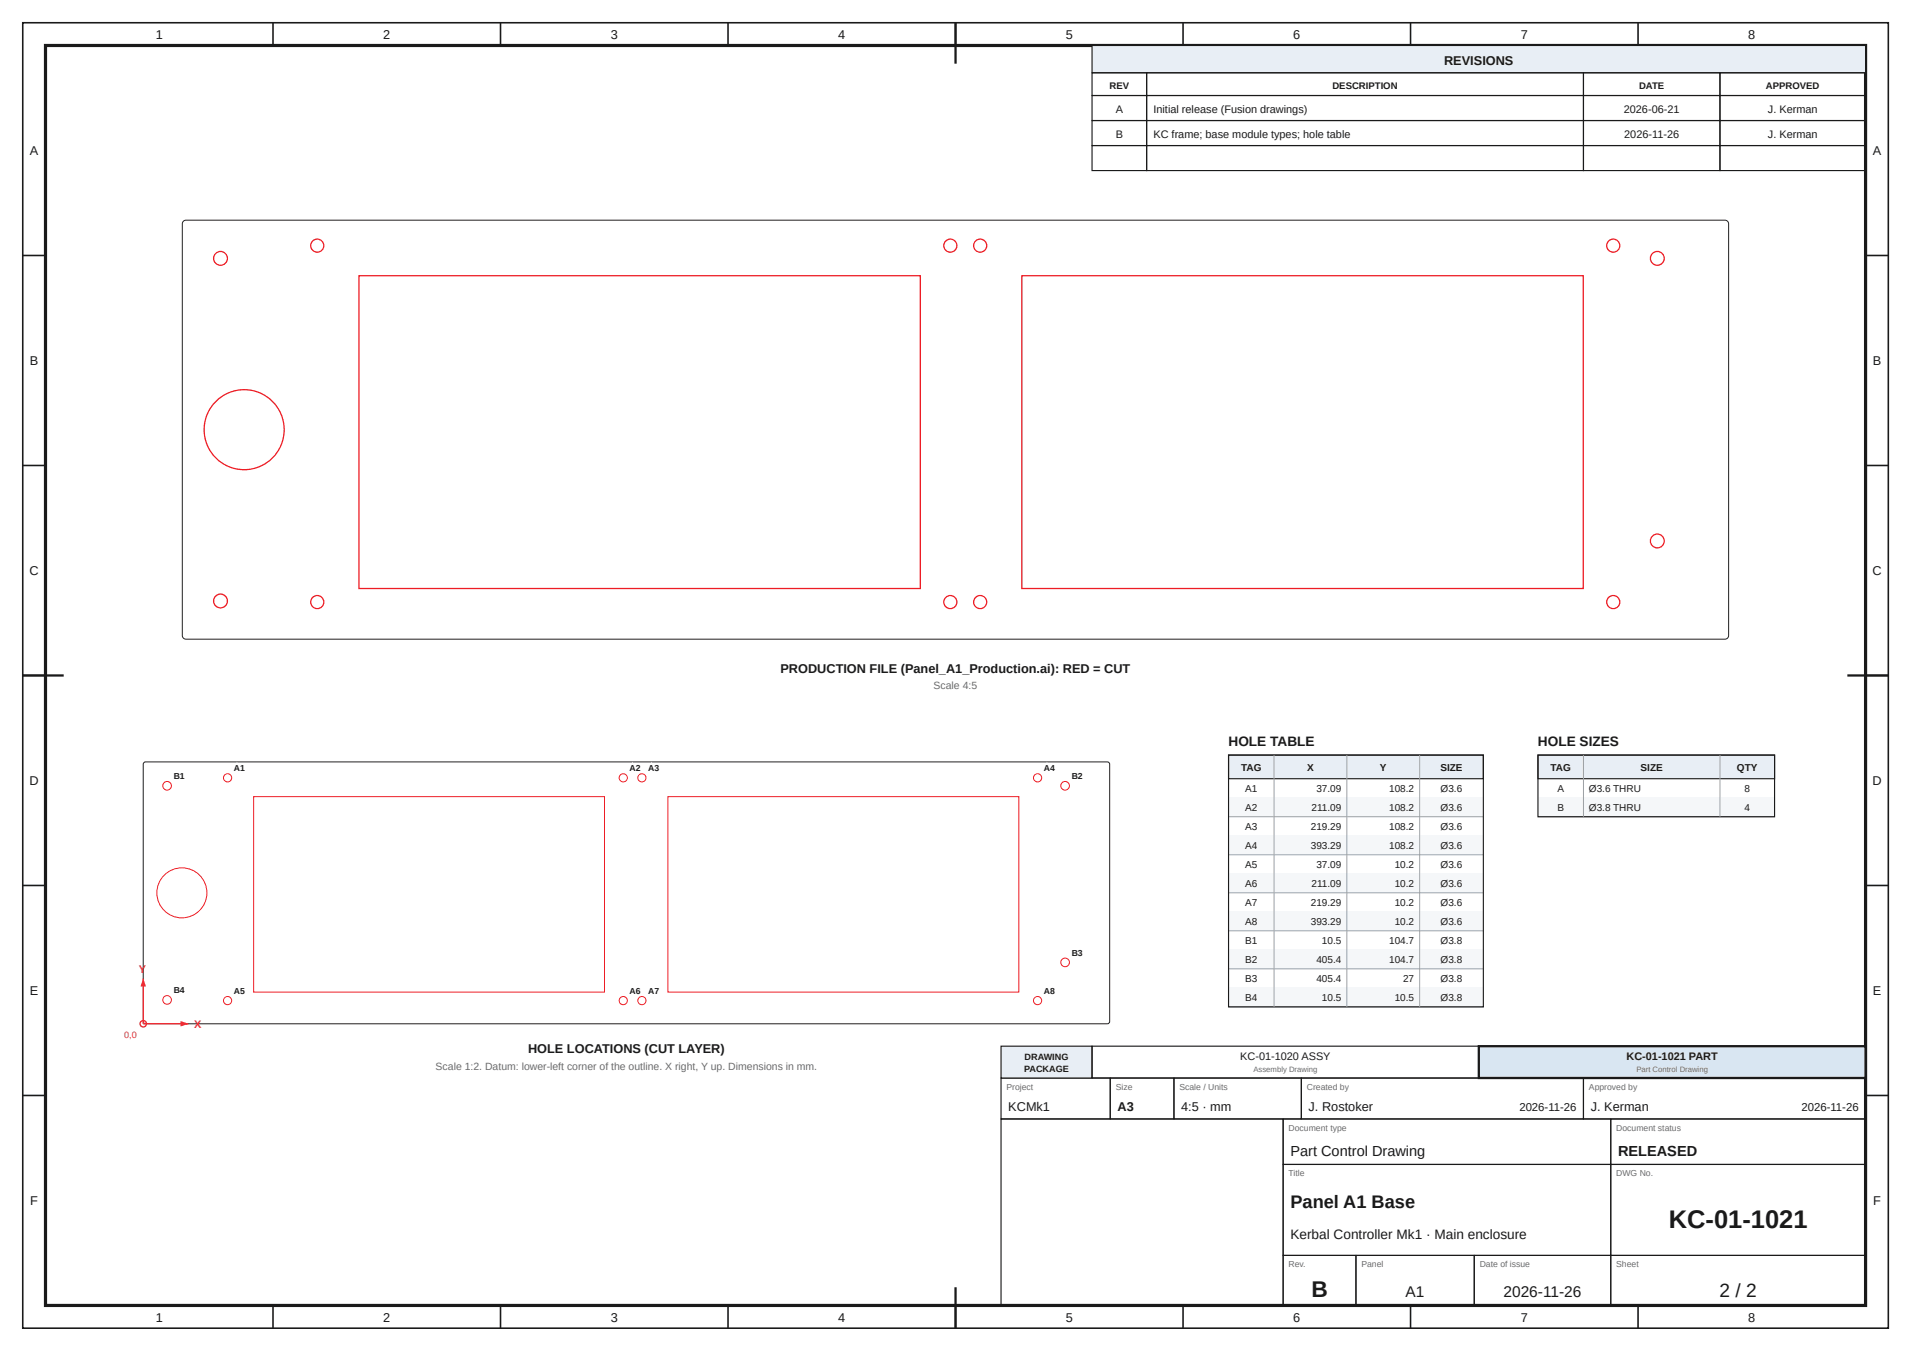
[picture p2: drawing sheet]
<svg xmlns="http://www.w3.org/2000/svg" width="420mm" height="297mm" viewBox="0 0 420 297" stroke-linecap="round" stroke-linejoin="round" font-family="sans-serif">
<g fill="none" stroke="#1a1a1a" stroke-width=".35">
<path d="M5 5h410v287h-410zM60 5v5M110 5v5M160 5v5M210 5v5M260 5v5M310 5v5M360 5v5M5 56.2h5M410 56.2h5M5 102.3h5M410 102.3h5"/>
<path d="M5 148.5h5M410 148.5h5M5 194.7h5M410 194.7h5M5 240.8h5M410 240.8h5M60 287v5M110 287v5M160 287v5M210 287v5M260 287v5M310 287v5"/>
<path d="M360 287v5"/>
</g>
<path d="M10 10h400v277h-400z" fill="none" stroke="#1a1a1a" stroke-width=".7" stroke-linecap="butt"/>
<path d="M210 5v9M5 148.5h9M406 148.5h9M210 283v9" fill="none" stroke="#1a1a1a" stroke-width=".5"/>
<path d="M240 10h170v6h-170z" fill="#e8eef5"/>
<g fill="none" stroke="#1a1a1a" stroke-width=".25">
<path d="M240 10h170v6h-170zM240 16h12v5h-12zM252 16h96v5h-96zM348 16h30v5h-30zM378 16h32v5h-32zM240 21h12v5.5h-12zM240 26.5h12v5.5h-12zM240 32h12v5.5h-12zM252 21h96v5.5h-96zM252 26.5h96v5.5h-96zM252 32h96v5.5h-96zM348 21h30v5.5h-30z"/>
<path d="M348 26.5h30v5.5h-30zM348 32h30v5.5h-30zM378 21h32v5.5h-32zM378 26.5h32v5.5h-32zM378 32h32v5.5h-32zM220 237h24v9h-24zM244 237h14v9h-14zM258 237h28v9h-28zM286 237h62v9h-62zM348 237h62v9h-62zM220 246h62v41h-62zM282 246h72v10h-72z"/>
<path d="M282 256h72v20h-72zM354 246h56v10h-56zM354 256h56v20h-56zM282 276h16v11h-16zM298 276h26v11h-26zM324 276h30v11h-30zM354 276h56v11h-56z"/>
</g>
<path d="M220 230h20v7h-20z" fill="#e8eef5"/>
<path d="M220 230h20v7h-20zM240 230h85v7h-85z" fill="none" stroke="#1a1a1a" stroke-width=".25"/>
<path d="M325 230h85v7h-85z" fill="#d9e6f2"/>
<path d="M325 230h85v7h-85z" fill="none" stroke="#1a1a1a" stroke-width=".5"/>
<path d="M270 166h56v5.2h-56z" fill="#e8eef5"/>
<path d="M270 166h56v5.2h-56z" fill="none" stroke="#1a1a1a" stroke-width=".25"/>
<path d="M270 175.4h56" fill="none" stroke="#9aa3ad" stroke-width=".22"/>
<path d="M270 175.4h56v4.2h-56z" fill="#f5f7f9"/>
<path d="M270 179.6h56M270 183.7h56" fill="none" stroke="#9aa3ad" stroke-width=".22"/>
<path d="M270 183.7h56v4.2h-56z" fill="#f5f7f9"/>
<path d="M270 187.9h56M270 192.1h56" fill="none" stroke="#9aa3ad" stroke-width=".22"/>
<path d="M270 192.1h56v4.2h-56z" fill="#f5f7f9"/>
<path d="M270 196.3h56M270 200.5h56" fill="none" stroke="#9aa3ad" stroke-width=".22"/>
<path d="M270 200.5h56v4.1h-56z" fill="#f5f7f9"/>
<path d="M270 204.6h56M270 208.8h56" fill="none" stroke="#9aa3ad" stroke-width=".22"/>
<path d="M270 208.8h56v4.2h-56z" fill="#f5f7f9"/>
<path d="M270 213h56M270 217.2h56" fill="none" stroke="#9aa3ad" stroke-width=".22"/>
<path d="M270 217.2h56v4.2h-56z" fill="#f5f7f9"/>
<path d="M280 166v55.4M296 166v55.4M312 166v55.4M270 221.4h56" fill="none" stroke="#9aa3ad" stroke-width=".22"/>
<path d="M270 166h56v55.4h-56z" fill="none" stroke="#1a1a1a" stroke-width=".25"/>
<path d="M338 166h52v5.2h-52z" fill="#e8eef5"/>
<path d="M338 166h52v5.2h-52z" fill="none" stroke="#1a1a1a" stroke-width=".25"/>
<path d="M338 175.4h52" fill="none" stroke="#9aa3ad" stroke-width=".22"/>
<path d="M338 175.4h52v4.2h-52z" fill="#f5f7f9"/>
<path d="M338 179.6h52M348 166v13.6M378 166v13.6" fill="none" stroke="#9aa3ad" stroke-width=".22"/>
<path d="M338 166h52v13.6h-52z" fill="none" stroke="#1a1a1a" stroke-width=".25"/>
<g fill="none" stroke="#ed1c24" stroke-width=".28">
<path d="M78.9 60.6h123.4v68.8h-123.4zM224.6 60.6h123.4v68.8h-123.4z"/>
<circle cx="48.5" cy="56.8" r="1.52"/>
<circle cx="69.7" cy="54" r="1.44"/>
<circle cx="208.9" cy="54" r="1.44"/>
<circle cx="215.4" cy="54" r="1.44"/>
<circle cx="354.5" cy="54" r="1.44"/>
<circle cx="364.2" cy="56.8" r="1.52"/>
<circle cx="53.7" cy="94.5" r="8.8"/>
<circle cx="364.2" cy="118.9" r="1.52"/>
<circle cx="48.5" cy="132.1" r="1.52"/>
<circle cx="69.7" cy="132.4" r="1.44"/>
<circle cx="208.9" cy="132.4" r="1.44"/>
<circle cx="215.4" cy="132.4" r="1.44"/>
<circle cx="354.5" cy="132.4" r="1.44"/>
</g>
<path d="M40.3 48.6l.6-.2h338.2a.8 .8 0 0 1 .8 .8v90.5a.8 .8 0 0 1-.8 .8h-338.2a.8 .8 0 0 1-.8-.8v-90.5zM31.5 167.8l.5-.3h211.4l.4 .3 .1 .2v56.6l-.1 .2-.4 .3h-211.4l-.3-.1-.2-.4z" fill="none" stroke="#231f20" stroke-width=".22"/>
<g fill="none" stroke="#ed1c24" stroke-width=".22">
<path d="M55.7 175.1h77.2v43h-77.2zM146.8 175.1h77.1v43h-77.1z"/>
<circle cx="36.7" cy="172.8" r=".95"/>
<circle cx="50" cy="171" r=".9"/>
<circle cx="137" cy="171" r=".9"/>
<circle cx="141.1" cy="171" r=".9"/>
<circle cx="228" cy="171" r=".9"/>
<circle cx="234.1" cy="172.8" r=".95"/>
<circle cx="40" cy="196.3" r="5.5"/>
<circle cx="36.7" cy="219.8" r=".95"/>
<circle cx="50" cy="220" r=".9"/>
<circle cx="137" cy="220" r=".9"/>
<circle cx="141.1" cy="220" r=".9"/>
<circle cx="228" cy="220" r=".9"/>
<circle cx="234.1" cy="211.6" r=".95"/>
</g>
<path d="M31.5 225.1h10" fill="none" stroke="#c0392b" stroke-width=".3"/>
<path d="M39.7 224.5l1.8 .6-1.8 .6z" fill="#c0392b"/>
<path d="M31.5 215.1v10" fill="none" stroke="#c0392b" stroke-width=".3"/>
<path d="M31.5 215.1l.6 1.8h-1.2z" fill="#c0392b"/>
<circle cx="31.5" cy="225.1" r=".7" fill="none" stroke="#c0392b" stroke-width=".3"/>
<text font-size="5.6" fill="#1a1a1a" x="366.7" y="270">KC-01-1021</text>
<text font-size="5" fill="#1a1a1a" x="288.2" y="285.2">B</text>
<text font-size="4.2" fill="#1a1a1a" x="377.9" y="285.2">2 / 2</text>
<text font-size="4" fill="#1a1a1a" x="283.6" y="265.5">Panel A1 Base</text>
<g font-size="3.4" fill="#1a1a1a">
<text x="308.9" y="285.2">A1</text>
<text x="330.4" y="285.2">2026-11-26</text>
</g>
<g font-size="3.2" fill="#1a1a1a">
<text x="283.6" y="254.2">Part Control Drawing</text>
<text x="355.6" y="254.2">RELEASED</text>
</g>
<g font-size="3" fill="#1a1a1a">
<text x="270" y="164">HOLE TABLE</text>
<text x="338" y="164">HOLE SIZES</text>
<text x="283.6" y="272.5">Kerbal Controller Mk1 · Main enclosure</text>
</g>
<g font-size="2.8" fill="#1a1a1a">
<text x="34.2" y="8.6">1</text>
<text x="84.2" y="8.6">2</text>
<text x="134.2" y="8.6">3</text>
<text x="184.2" y="8.6">4</text>
<text x="234.2" y="8.6">5</text>
<text x="284.2" y="8.6">6</text>
<text x="334.2" y="8.6">7</text>
<text x="384.2" y="8.6">8</text>
<text x="317.4" y="14.3">REVISIONS</text>
<text x="6.6" y="34.1">A</text>
<text x="411.6" y="34.1">A</text>
<text x="6.6" y="80.2">B</text>
<text x="411.6" y="80.2">B</text>
<text x="6.5" y="126.4">C</text>
<text x="411.5" y="126.4">C</text>
<text x="171.5" y="147.9">PRODUCTION FILE (Panel_A1_Production.ai): RED = CUT</text>
<text x="6.5" y="172.6">D</text>
<text x="411.5" y="172.6">D</text>
<text x="6.6" y="218.7">E</text>
<text x="411.6" y="218.7">E</text>
<text x="116.1" y="231.5">HOLE LOCATIONS (CUT LAYER)</text>
<text x="221.6" y="244.2">KCMk1</text>
<text x="245.6" y="244.2">A3</text>
<text x="259.6" y="244.2">4:5 · mm</text>
<text x="287.6" y="244.2">J. Rostoker</text>
<text x="349.6" y="244.2">J. Kerman</text>
<text x="6.6" y="264.9">F</text>
<text x="411.6" y="264.9">F</text>
<text x="34.2" y="290.6">1</text>
<text x="84.2" y="290.6">2</text>
<text x="134.2" y="290.6">3</text>
<text x="184.2" y="290.6">4</text>
<text x="234.2" y="290.6">5</text>
<text x="284.2" y="290.6">6</text>
<text x="334.2" y="290.6">7</text>
<text x="384.2" y="290.6">8</text>
</g>
<g font-size="2.5" fill="#1a1a1a">
<text x="333.9" y="244.2">2026-11-26</text>
<text x="395.9" y="244.2">2026-11-26</text>
</g>
<g font-size="2.4" fill="#1a1a1a">
<text x="245.2" y="24.9">A</text>
<text x="253.5" y="24.9">Initial release (Fusion drawings)</text>
<text x="356.9" y="24.9">2026-06-21</text>
<text x="388.5" y="24.9">J. Kerman</text>
<text x="245.2" y="30.4">B</text>
<text x="253.5" y="30.4">KC frame; base module types; hole table</text>
<text x="357" y="30.4">2026-11-26</text>
<text x="388.5" y="30.4">J. Kerman</text>
<text x="272.6" y="233">KC-01-1020 ASSY</text>
<text x="357.5" y="233">KC-01-1021 PART</text>
</g>
<g font-size="2.4" fill="#c0392b">
<text x="30.5" y="213.9">Y</text>
<text x="42.7" y="226.1">X</text>
</g>
<g font-size="2.3" fill="#6b6b6b">
<text x="205.2" y="151.5">Scale 4:5</text>
<text x="95.7" y="235.1">Scale 1:2. Datum: lower-left corner of the outline. X right, Y up. Dimensions in mm.</text>
</g>
<g font-size="2.2" fill="#1a1a1a">
<text x="272.8" y="169.6">TAG</text>
<text x="287.3" y="169.6">X</text>
<text x="303.3" y="169.6">Y</text>
<text x="316.6" y="169.6">SIZE</text>
<text x="340.8" y="169.6">TAG</text>
<text x="360.6" y="169.6">SIZE</text>
<text x="381.7" y="169.6">QTY</text>
<text x="273.7" y="174.1">A1</text>
<text x="273.7" y="178.2">A2</text>
<text x="288.2" y="178.2">211.09</text>
<text x="289.3" y="174.1">37.09</text>
<text x="305.3" y="174.1">108.2</text>
<text x="305.3" y="178.2">108.2</text>
<text x="316.6" y="174.1">Ø3.6</text>
<text x="316.6" y="178.2">Ø3.6</text>
<text x="342.3" y="174.1">A</text>
<text x="342.3" y="178.2">B</text>
<text x="349.2" y="174.1">Ø3.6 THRU</text>
<text x="349.2" y="178.2">Ø3.8 THRU</text>
<text x="383.4" y="174.1">8</text>
<text x="383.4" y="178.2">4</text>
<text x="273.7" y="182.4">A3</text>
<text x="288.1" y="182.4">219.29</text>
<text x="305.3" y="182.4">108.2</text>
<text x="316.6" y="182.4">Ø3.6</text>
<text x="273.7" y="186.6">A4</text>
<text x="273.7" y="190.8">A5</text>
<text x="288.1" y="186.6">393.29</text>
<text x="289.3" y="190.8">37.09</text>
<text x="305.3" y="186.6">108.2</text>
<text x="306.5" y="190.8">10.2</text>
<text x="316.6" y="186.6">Ø3.6</text>
<text x="316.6" y="190.8">Ø3.6</text>
<text x="273.7" y="195">A6</text>
<text x="288.2" y="195">211.09</text>
<text x="306.5" y="195">10.2</text>
<text x="316.6" y="195">Ø3.6</text>
<text x="273.7" y="199.1">A7</text>
<text x="273.7" y="203.3">A8</text>
<text x="288.1" y="199.1">219.29</text>
<text x="288.1" y="203.3">393.29</text>
<text x="306.5" y="199.1">10.2</text>
<text x="306.5" y="203.3">10.2</text>
<text x="316.6" y="199.1">Ø3.6</text>
<text x="316.6" y="203.3">Ø3.6</text>
<text x="273.7" y="207.5">B1</text>
<text x="290.5" y="207.5">10.5</text>
<text x="305.3" y="207.5">104.7</text>
<text x="316.6" y="207.5">Ø3.8</text>
<text x="273.7" y="211.7">B2</text>
<text x="273.7" y="215.9">B3</text>
<text x="289.3" y="211.7">405.4</text>
<text x="289.3" y="215.9">405.4</text>
<text x="305.3" y="211.7">104.7</text>
<text x="308.4" y="215.9">27</text>
<text x="316.6" y="211.7">Ø3.8</text>
<text x="316.6" y="215.9">Ø3.8</text>
<text x="273.7" y="220">B4</text>
<text x="290.5" y="220">10.5</text>
<text x="306.5" y="220">10.5</text>
<text x="316.6" y="220">Ø3.8</text>
</g>
<g font-size="2.1" fill="#1a1a1a">
<text x="243.8" y="19.6">REV</text>
<text x="292.8" y="19.6">DESCRIPTION</text>
<text x="360.2" y="19.6">DATE</text>
<text x="388.1" y="19.6">APPROVED</text>
</g>
<text font-size="2" fill="#c0392b" x="27.3" y="228.3">0,0</text>
<g font-size="2" fill="#1a1a1a">
<text x="225.2" y="233">DRAWING</text>
<text x="225.1" y="235.6">PACKAGE</text>
</g>
<g font-size="1.9" fill="#fff">
<text x="38.2" y="171.3">B1</text>
<text x="51.4" y="169.6">A1</text>
<text x="138.4" y="169.6">A2 A3</text>
<text x="229.4" y="169.6">A4</text>
<text x="235.5" y="171.3">B2</text>
<text x="235.5" y="210.1">B3</text>
<text x="38.2" y="218.4">B4</text>
<text x="51.4" y="218.6">A5</text>
<text x="138.4" y="218.6">A6 A7</text>
<text x="229.4" y="218.6">A8</text>
</g>
<g font-size="1.9" fill="#6b6b6b">
<text x="221.2" y="239.6">Project</text>
<text x="245.2" y="239.6">Size</text>
<text x="259.2" y="239.6">Scale / Units</text>
<text x="287.2" y="239.6">Created by</text>
<text x="349.2" y="239.6">Approved by</text>
<text x="283.2" y="248.6">Document type</text>
<text x="355.2" y="248.6">Document status</text>
<text x="283.2" y="258.6">Title</text>
<text x="355.2" y="258.6">DWG No.</text>
<text x="283.2" y="278.6">Rev.</text>
<text x="299.2" y="278.6">Panel</text>
<text x="325.2" y="278.6">Date of issue</text>
<text x="355.2" y="278.6">Sheet</text>
</g>
<g font-size="1.7" fill="#6b6b6b">
<text x="275.5" y="235.7">Assembly Drawing</text>
<text x="359.6" y="235.7">Part Control Drawing</text>
</g>
</svg>
